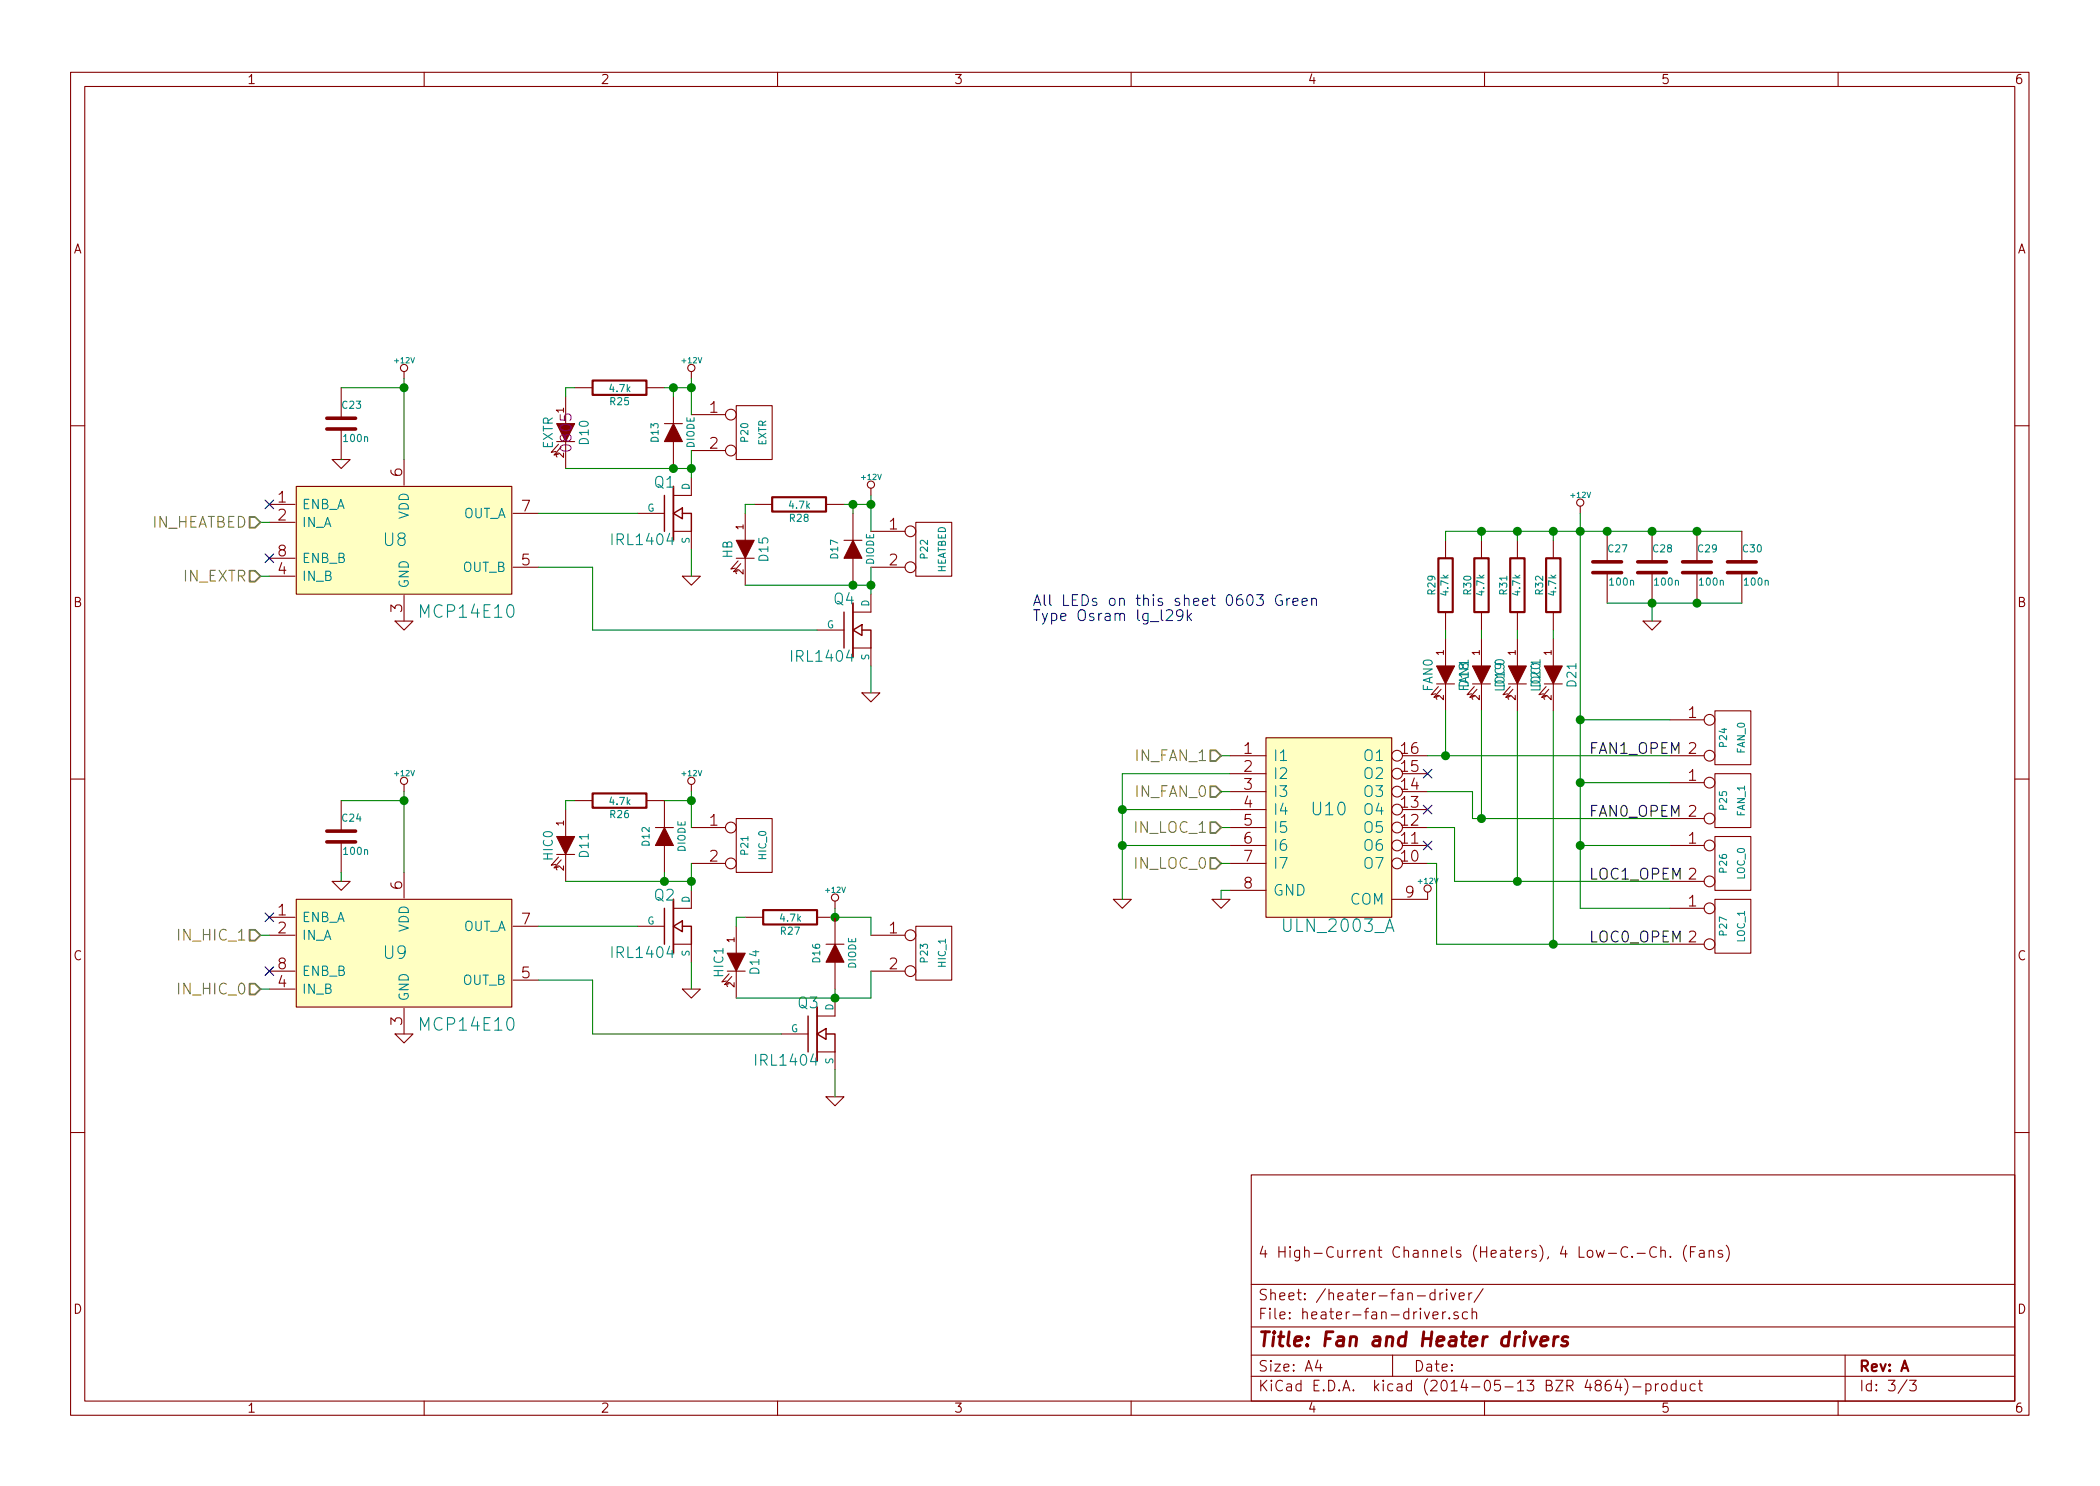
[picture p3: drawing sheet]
EESchema Schematic File Version 2
LIBS:power
LIBS:device
LIBS:transistors
LIBS:conn
LIBS:linear
LIBS:regul
LIBS:74xx
LIBS:cmos4000
LIBS:adc-dac
LIBS:memory
LIBS:xilinx
LIBS:special
LIBS:microcontrollers
LIBS:dsp
LIBS:microchip
LIBS:analog_switches
LIBS:motorola
LIBS:texas
LIBS:intel
LIBS:audio
LIBS:interface
LIBS:digital-audio
LIBS:philips
LIBS:display
LIBS:cypress
LIBS:siliconi
LIBS:opto
LIBS:atmel
LIBS:contrib
LIBS:valves
LIBS:3dprinter-special-parts
LIBS:dips-s
LIBS:mainboard-cache
EELAYER 24 0
EELAYER END
$Descr A4 11693 8268
encoding utf-8
Sheet 3 3
Title "Fan and Heater drivers"
Date ""
Rev "A"
Comp ""
Comment1 "4 High-Current Channels (Heaters), 4 Low-C.-Ch. (Fans)"
Comment2 ""
Comment3 ""
Comment4 ""
$EndDescr
$Comp
L MCP14E10 U8
U 1 1
P 2250 3000
F 0 "U8" H 2200 3000 70  0000 C CNN
F 1 "MCP14E10" H 2600 2600 70  0000 C CNN
F 2 "" H 2250 3000 60  0000 C CNN
F 3 "" H 2250 3000 60  0000 C CNN
	1    2250 3000
	1    0    0    -1  
$EndComp
NoConn ~ 1500 2800
NoConn ~ 1500 3100
$Comp
L +12V #PWR0106
U 1 1
P 2250 2100
F 0 "#PWR0106" H 2250 2050 20  0001 C CNN
F 1 "+12V" H 2250 2200 30  0000 C CNN
F 2 "" H 2250 2100 60  0000 C CNN
F 3 "" H 2250 2100 60  0000 C CNN
	1    2250 2100
	1    0    0    -1  
$EndComp
$Comp
L GND #PWR0107
U 1 1
P 2250 3450
F 0 "#PWR0107" H 2250 3450 30  0001 C CNN
F 1 "GND" H 2250 3380 30  0001 C CNN
F 2 "" H 2250 3450 60  0000 C CNN
F 3 "" H 2250 3450 60  0000 C CNN
	1    2250 3450
	1    0    0    -1  
$EndComp
$Comp
L MCP14E10 U9
U 1 1
P 2250 5300
F 0 "U9" H 2200 5300 70  0000 C CNN
F 1 "MCP14E10" H 2600 4900 70  0000 C CNN
F 2 "" H 2250 5300 60  0000 C CNN
F 3 "" H 2250 5300 60  0000 C CNN
	1    2250 5300
	1    0    0    -1  
$EndComp
NoConn ~ 1500 5100
NoConn ~ 1500 5400
$Comp
L +12V #PWR0108
U 1 1
P 2250 4400
F 0 "#PWR0108" H 2250 4350 20  0001 C CNN
F 1 "+12V" H 2250 4500 30  0000 C CNN
F 2 "" H 2250 4400 60  0000 C CNN
F 3 "" H 2250 4400 60  0000 C CNN
	1    2250 4400
	1    0    0    -1  
$EndComp
$Comp
L GND #PWR0109
U 1 1
P 2250 5750
F 0 "#PWR0109" H 2250 5750 30  0001 C CNN
F 1 "GND" H 2250 5680 30  0001 C CNN
F 2 "" H 2250 5750 60  0000 C CNN
F 3 "" H 2250 5750 60  0000 C CNN
	1    2250 5750
	1    0    0    -1  
$EndComp
Wire Wire Line
	1450 3200 1500 3200
Wire Wire Line
	1450 2900 1500 2900
Wire Wire Line
	1450 5200 1500 5200
Wire Wire Line
	1450 5500 1500 5500
$Comp
L CONN_2 P20
U 1 1
P 4200 2400
F 0 "P20" V 4150 2400 40  0000 C CNN
F 1 "EXTR" V 4250 2400 40  0000 C CNN
F 2 "" H 4200 2400 60  0000 C CNN
F 3 "" H 4200 2400 60  0000 C CNN
	1    4200 2400
	1    0    0    -1  
$EndComp
$Comp
L MOSFET_N Q1
U 1 1
P 3750 2850
F 0 "Q1" H 3760 3020 60  0000 R CNN
F 1 "IRL1404" H 3760 2700 60  0000 R CNN
F 2 "" H 3750 2850 60  0000 C CNN
F 3 "" H 3750 2850 60  0000 C CNN
	1    3750 2850
	1    0    0    -1  
$EndComp
$Comp
L GND #PWR0110
U 1 1
P 3850 3200
F 0 "#PWR0110" H 3850 3200 30  0001 C CNN
F 1 "GND" H 3850 3130 30  0001 C CNN
F 2 "" H 3850 3200 60  0000 C CNN
F 3 "" H 3850 3200 60  0000 C CNN
	1    3850 3200
	1    0    0    -1  
$EndComp
Wire Wire Line
	3850 3200 3850 3050
Wire Wire Line
	3850 2500 3850 2650
$Comp
L +12V #PWR0111
U 1 1
P 3850 2100
F 0 "#PWR0111" H 3850 2050 20  0001 C CNN
F 1 "+12V" H 3850 2200 30  0000 C CNN
F 2 "" H 3850 2100 60  0000 C CNN
F 3 "" H 3850 2100 60  0000 C CNN
	1    3850 2100
	1    0    0    -1  
$EndComp
Wire Wire Line
	3550 2850 3000 2850
$Comp
L CONN_2 P22
U 1 1
P 5200 3050
F 0 "P22" V 5150 3050 40  0000 C CNN
F 1 "HEATBED" V 5250 3050 40  0000 C CNN
F 2 "" H 5200 3050 60  0000 C CNN
F 3 "" H 5200 3050 60  0000 C CNN
	1    5200 3050
	1    0    0    -1  
$EndComp
$Comp
L MOSFET_N Q4
U 1 1
P 4750 3500
F 0 "Q4" H 4760 3670 60  0000 R CNN
F 1 "IRL1404" H 4760 3350 60  0000 R CNN
F 2 "" H 4750 3500 60  0000 C CNN
F 3 "" H 4750 3500 60  0000 C CNN
	1    4750 3500
	1    0    0    -1  
$EndComp
$Comp
L GND #PWR0112
U 1 1
P 4850 3850
F 0 "#PWR0112" H 4850 3850 30  0001 C CNN
F 1 "GND" H 4850 3780 30  0001 C CNN
F 2 "" H 4850 3850 60  0000 C CNN
F 3 "" H 4850 3850 60  0000 C CNN
	1    4850 3850
	1    0    0    -1  
$EndComp
Wire Wire Line
	4850 3850 4850 3700
Wire Wire Line
	4850 3150 4850 3300
$Comp
L +12V #PWR0113
U 1 1
P 4850 2750
F 0 "#PWR0113" H 4850 2700 20  0001 C CNN
F 1 "+12V" H 4850 2850 30  0000 C CNN
F 2 "" H 4850 2750 60  0000 C CNN
F 3 "" H 4850 2750 60  0000 C CNN
	1    4850 2750
	1    0    0    -1  
$EndComp
Wire Wire Line
	4850 2750 4850 2950
Wire Wire Line
	3300 3150 3300 3500
Wire Wire Line
	3300 3150 3000 3150
$Comp
L CONN_2 P21
U 1 1
P 4200 4700
F 0 "P21" V 4150 4700 40  0000 C CNN
F 1 "HIC_0" V 4250 4700 40  0000 C CNN
F 2 "" H 4200 4700 60  0000 C CNN
F 3 "" H 4200 4700 60  0000 C CNN
	1    4200 4700
	1    0    0    -1  
$EndComp
$Comp
L MOSFET_N Q2
U 1 1
P 3750 5150
F 0 "Q2" H 3760 5320 60  0000 R CNN
F 1 "IRL1404" H 3760 5000 60  0000 R CNN
F 2 "" H 3750 5150 60  0000 C CNN
F 3 "" H 3750 5150 60  0000 C CNN
	1    3750 5150
	1    0    0    -1  
$EndComp
$Comp
L GND #PWR0114
U 1 1
P 3850 5500
F 0 "#PWR0114" H 3850 5500 30  0001 C CNN
F 1 "GND" H 3850 5430 30  0001 C CNN
F 2 "" H 3850 5500 60  0000 C CNN
F 3 "" H 3850 5500 60  0000 C CNN
	1    3850 5500
	1    0    0    -1  
$EndComp
Wire Wire Line
	3850 5500 3850 5350
Wire Wire Line
	3850 4800 3850 4950
$Comp
L +12V #PWR0115
U 1 1
P 3850 4400
F 0 "#PWR0115" H 3850 4350 20  0001 C CNN
F 1 "+12V" H 3850 4500 30  0000 C CNN
F 2 "" H 3850 4400 60  0000 C CNN
F 3 "" H 3850 4400 60  0000 C CNN
	1    3850 4400
	1    0    0    -1  
$EndComp
Wire Wire Line
	3850 4400 3850 4600
Wire Wire Line
	3550 5150 3000 5150
$Comp
L CONN_2 P23
U 1 1
P 5200 5300
F 0 "P23" V 5150 5300 40  0000 C CNN
F 1 "HIC_1" V 5250 5300 40  0000 C CNN
F 2 "" H 5200 5300 60  0000 C CNN
F 3 "" H 5200 5300 60  0000 C CNN
	1    5200 5300
	1    0    0    -1  
$EndComp
$Comp
L MOSFET_N Q3
U 1 1
P 4550 5750
F 0 "Q3" H 4560 5920 60  0000 R CNN
F 1 "IRL1404" H 4560 5600 60  0000 R CNN
F 2 "" H 4550 5750 60  0000 C CNN
F 3 "" H 4550 5750 60  0000 C CNN
	1    4550 5750
	1    0    0    -1  
$EndComp
$Comp
L GND #PWR0116
U 1 1
P 4650 6100
F 0 "#PWR0116" H 4650 6100 30  0001 C CNN
F 1 "GND" H 4650 6030 30  0001 C CNN
F 2 "" H 4650 6100 60  0000 C CNN
F 3 "" H 4650 6100 60  0000 C CNN
	1    4650 6100
	1    0    0    -1  
$EndComp
Wire Wire Line
	4650 6100 4650 5950
$Comp
L +12V #PWR0117
U 1 1
P 4650 5050
F 0 "#PWR0117" H 4650 5000 20  0001 C CNN
F 1 "+12V" H 4650 5150 30  0000 C CNN
F 2 "" H 4650 5050 60  0000 C CNN
F 3 "" H 4650 5050 60  0000 C CNN
	1    4650 5050
	1    0    0    -1  
$EndComp
Wire Wire Line
	3300 5750 4350 5750
Wire Wire Line
	3300 5750 3300 5450
Wire Wire Line
	3300 5450 3000 5450
$Comp
L ULN_2003_A U10
U 1 1
P 7400 4600
F 0 "U10" H 7400 4700 70  0000 C CNN
F 1 "ULN_2003_A" H 7450 4050 70  0000 C CNN
F 2 "" H 7400 4600 60  0000 C CNN
F 3 "" H 7400 4600 60  0000 C CNN
	1    7400 4600
	1    0    0    -1  
$EndComp
$Comp
L GND #PWR0118
U 1 1
P 6800 5000
F 0 "#PWR0118" H 6800 5000 30  0001 C CNN
F 1 "GND" H 6800 4930 30  0001 C CNN
F 2 "" H 6800 5000 60  0000 C CNN
F 3 "" H 6800 5000 60  0000 C CNN
	1    6800 5000
	1    0    0    -1  
$EndComp
Wire Wire Line
	6800 5000 6800 4950
Wire Wire Line
	6800 4950 6850 4950
$Comp
L +12V #PWR0119
U 1 1
P 7950 5000
F 0 "#PWR0119" H 7950 4950 20  0001 C CNN
F 1 "+12V" H 7950 5100 30  0000 C CNN
F 2 "" H 7950 5000 60  0000 C CNN
F 3 "" H 7950 5000 60  0000 C CNN
	1    7950 5000
	1    0    0    -1  
$EndComp
Text HLabel 6800 4400 0    60   Input ~ 0
IN_FAN_0
Wire Wire Line
	6800 4200 6850 4200
Text HLabel 6800 4200 0    60   Input ~ 0
IN_FAN_1
Wire Wire Line
	6850 4400 6800 4400
Text HLabel 6800 4800 0    60   Input ~ 0
IN_LOC_0
Wire Wire Line
	6800 4600 6850 4600
NoConn ~ 7950 4300
NoConn ~ 7950 4500
NoConn ~ 7950 4700
Text HLabel 6800 4600 0    60   Input ~ 0
IN_LOC_1
Wire Wire Line
	6800 4800 6850 4800
$Comp
L GND #PWR0120
U 1 1
P 6250 5000
F 0 "#PWR0120" H 6250 5000 30  0001 C CNN
F 1 "GND" H 6250 4930 30  0001 C CNN
F 2 "" H 6250 5000 60  0000 C CNN
F 3 "" H 6250 5000 60  0000 C CNN
	1    6250 5000
	1    0    0    -1  
$EndComp
Wire Wire Line
	6250 4300 6250 5000
Wire Wire Line
	6250 4300 6850 4300
Wire Wire Line
	6850 4500 6250 4500
Connection ~ 6250 4500
Wire Wire Line
	6850 4700 6250 4700
Connection ~ 6250 4700
$Comp
L CONN_2 P24
U 1 1
P 9650 4100
F 0 "P24" V 9600 4100 40  0000 C CNN
F 1 "FAN_0" V 9700 4100 40  0000 C CNN
F 2 "" H 9650 4100 60  0000 C CNN
F 3 "" H 9650 4100 60  0000 C CNN
	1    9650 4100
	1    0    0    -1  
$EndComp
$Comp
L CONN_2 P25
U 1 1
P 9650 4450
F 0 "P25" V 9600 4450 40  0000 C CNN
F 1 "FAN_1" V 9700 4450 40  0000 C CNN
F 2 "" H 9650 4450 60  0000 C CNN
F 3 "" H 9650 4450 60  0000 C CNN
	1    9650 4450
	1    0    0    -1  
$EndComp
$Comp
L CONN_2 P26
U 1 1
P 9650 4800
F 0 "P26" V 9600 4800 40  0000 C CNN
F 1 "LOC_0" V 9700 4800 40  0000 C CNN
F 2 "" H 9650 4800 60  0000 C CNN
F 3 "" H 9650 4800 60  0000 C CNN
	1    9650 4800
	1    0    0    -1  
$EndComp
$Comp
L CONN_2 P27
U 1 1
P 9650 5150
F 0 "P27" V 9600 5150 40  0000 C CNN
F 1 "LOC_1" V 9700 5150 40  0000 C CNN
F 2 "" H 9650 5150 60  0000 C CNN
F 3 "" H 9650 5150 60  0000 C CNN
	1    9650 5150
	1    0    0    -1  
$EndComp
$Comp
L +12V #PWR0121
U 1 1
P 8800 2850
F 0 "#PWR0121" H 8800 2800 20  0001 C CNN
F 1 "+12V" H 8800 2950 30  0000 C CNN
F 2 "" H 8800 2850 60  0000 C CNN
F 3 "" H 8800 2850 60  0000 C CNN
	1    8800 2850
	1    0    0    -1  
$EndComp
Wire Wire Line
	8800 4000 9300 4000
Wire Wire Line
	8800 4350 9300 4350
Connection ~ 8800 4000
Wire Wire Line
	8800 4700 9300 4700
Connection ~ 8800 4350
Wire Wire Line
	8800 5050 9300 5050
Connection ~ 8800 4700
Wire Wire Line
	7950 4200 9300 4200
Wire Wire Line
	8200 4550 9300 4550
Wire Wire Line
	8200 4550 8200 4400
Wire Wire Line
	8200 4400 7950 4400
Wire Wire Line
	8100 4900 9300 4900
Wire Wire Line
	8000 5250 9300 5250
Wire Wire Line
	8000 5250 8000 4800
Wire Wire Line
	8000 4800 7950 4800
Text HLabel 1450 3200 0    60   Input ~ 0
IN_EXTR
Text HLabel 1450 2900 0    60   Input ~ 0
IN_HEATBED
Text HLabel 1450 5500 0    60   Input ~ 0
IN_HIC_0
Text HLabel 1450 5200 0    60   Input ~ 0
IN_HIC_1
$Comp
L LED D10
U 1 1
P 3150 2400
F 0 "D10" H 3150 2500 50  0000 C CNN
F 1 "EXTR" H 3150 2300 50  0000 C CNN
F 2 "0805" H 3150 2400 60  0000 C CNN
F 3 "" H 3150 2400 60  0000 C CNN
F 4 "lg_l29k" H 3150 2400 60  0001 C CNN "Model"
F 5 "Green" H 3150 2400 60  0001 C CNN "Color"
	1    3150 2400
	0    1    1    0   
$EndComp
$Comp
L R R25
U 1 1
P 3450 2150
F 0 "R25" V 3530 2150 40  0000 C CNN
F 1 "4.7k" V 3457 2151 40  0000 C CNN
F 2 "" V 3380 2150 30  0000 C CNN
F 3 "" H 3450 2150 30  0000 C CNN
	1    3450 2150
	0    1    1    0   
$EndComp
Wire Wire Line
	3200 2150 3150 2150
Wire Wire Line
	3150 2150 3150 2200
Wire Wire Line
	3150 2600 3850 2600
Connection ~ 3850 2600
$Comp
L LED D15
U 1 1
P 4150 3050
F 0 "D15" H 4150 3150 50  0000 C CNN
F 1 "HB" H 4150 2950 50  0000 C CNN
F 2 "" H 4150 3050 60  0000 C CNN
F 3 "" H 4150 3050 60  0000 C CNN
F 4 "Green" H 4150 3050 60  0001 C CNN "Color"
	1    4150 3050
	0    1    1    0   
$EndComp
$Comp
L R R28
U 1 1
P 4450 2800
F 0 "R28" V 4530 2800 40  0000 C CNN
F 1 "4.7k" V 4457 2801 40  0000 C CNN
F 2 "" V 4380 2800 30  0000 C CNN
F 3 "" H 4450 2800 30  0000 C CNN
	1    4450 2800
	0    1    1    0   
$EndComp
Wire Wire Line
	4200 2800 4150 2800
Wire Wire Line
	4150 2800 4150 2850
Wire Wire Line
	4150 3250 4850 3250
Connection ~ 4850 2800
Wire Wire Line
	3300 3500 4550 3500
$Comp
L LED D11
U 1 1
P 3150 4700
F 0 "D11" H 3150 4800 50  0000 C CNN
F 1 "HIC0" H 3150 4600 50  0000 C CNN
F 2 "" H 3150 4700 60  0000 C CNN
F 3 "" H 3150 4700 60  0000 C CNN
F 4 "Green" H 3150 4700 60  0001 C CNN "Color"
	1    3150 4700
	0    1    1    0   
$EndComp
$Comp
L R R26
U 1 1
P 3450 4450
F 0 "R26" V 3530 4450 40  0000 C CNN
F 1 "4.7k" V 3457 4451 40  0000 C CNN
F 2 "" V 3380 4450 30  0000 C CNN
F 3 "" H 3450 4450 30  0000 C CNN
	1    3450 4450
	0    1    1    0   
$EndComp
Wire Wire Line
	3200 4450 3150 4450
Wire Wire Line
	3150 4450 3150 4500
Wire Wire Line
	3150 4900 3850 4900
Connection ~ 3850 4450
$Comp
L LED D14
U 1 1
P 4100 5350
F 0 "D14" H 4100 5450 50  0000 C CNN
F 1 "HIC1" H 4100 5250 50  0000 C CNN
F 2 "" H 4100 5350 60  0000 C CNN
F 3 "" H 4100 5350 60  0000 C CNN
F 4 "Green" H 4100 5350 60  0001 C CNN "Color"
	1    4100 5350
	0    1    1    0   
$EndComp
$Comp
L R R27
U 1 1
P 4400 5100
F 0 "R27" V 4480 5100 40  0000 C CNN
F 1 "4.7k" V 4407 5101 40  0000 C CNN
F 2 "" V 4330 5100 30  0000 C CNN
F 3 "" H 4400 5100 30  0000 C CNN
	1    4400 5100
	0    1    1    0   
$EndComp
Wire Wire Line
	4150 5100 4100 5100
Wire Wire Line
	4100 5100 4100 5150
Wire Wire Line
	4100 5550 4850 5550
Connection ~ 4650 5100
Connection ~ 3850 2150
$Comp
L LED D21
U 1 1
P 8650 3750
F 0 "D21" H 8650 3850 50  0000 C CNN
F 1 "LOC1" H 8650 3650 50  0000 C CNN
F 2 "" H 8650 3750 60  0000 C CNN
F 3 "" H 8650 3750 60  0000 C CNN
F 4 "Green" H 8650 3750 60  0001 C CNN "Color"
	1    8650 3750
	0    1    1    0   
$EndComp
$Comp
L LED D20
U 1 1
P 8450 3750
F 0 "D20" H 8450 3850 50  0000 C CNN
F 1 "LOC0" H 8450 3650 50  0000 C CNN
F 2 "" H 8450 3750 60  0000 C CNN
F 3 "" H 8450 3750 60  0000 C CNN
F 4 "Green" H 8450 3750 60  0001 C CNN "Color"
	1    8450 3750
	0    1    1    0   
$EndComp
$Comp
L LED D19
U 1 1
P 8250 3750
F 0 "D19" H 8250 3850 50  0000 C CNN
F 1 "FAN1" H 8250 3650 50  0000 C CNN
F 2 "" H 8250 3750 60  0000 C CNN
F 3 "" H 8250 3750 60  0000 C CNN
F 4 "Green" H 8250 3750 60  0001 C CNN "Color"
	1    8250 3750
	0    1    1    0   
$EndComp
$Comp
L LED D18
U 1 1
P 8050 3750
F 0 "D18" H 8050 3850 50  0000 C CNN
F 1 "FAN0" H 8050 3650 50  0000 C CNN
F 2 "" H 8050 3750 60  0000 C CNN
F 3 "" H 8050 3750 60  0000 C CNN
F 4 "Green" H 8050 3750 60  0001 C CNN "Color"
	1    8050 3750
	0    1    1    0   
$EndComp
Connection ~ 8800 2950
Connection ~ 8650 2950
Connection ~ 8450 2950
Connection ~ 8250 2950
$Comp
L R R29
U 1 1
P 8050 3250
F 0 "R29" V 8130 3250 40  0000 C CNN
F 1 "4.7k" V 8057 3251 40  0000 C CNN
F 2 "" V 7980 3250 30  0000 C CNN
F 3 "" H 8050 3250 30  0000 C CNN
	1    8050 3250
	-1   0    0    1   
$EndComp
Wire Wire Line
	8800 2850 8800 5050
$Comp
L R R30
U 1 1
P 8250 3250
F 0 "R30" V 8330 3250 40  0000 C CNN
F 1 "4.7k" V 8257 3251 40  0000 C CNN
F 2 "" V 8180 3250 30  0000 C CNN
F 3 "" H 8250 3250 30  0000 C CNN
	1    8250 3250
	-1   0    0    1   
$EndComp
$Comp
L R R31
U 1 1
P 8450 3250
F 0 "R31" V 8530 3250 40  0000 C CNN
F 1 "4.7k" V 8457 3251 40  0000 C CNN
F 2 "" V 8380 3250 30  0000 C CNN
F 3 "" H 8450 3250 30  0000 C CNN
	1    8450 3250
	-1   0    0    1   
$EndComp
$Comp
L R R32
U 1 1
P 8650 3250
F 0 "R32" V 8730 3250 40  0000 C CNN
F 1 "4.7k" V 8657 3251 40  0000 C CNN
F 2 "" V 8580 3250 30  0000 C CNN
F 3 "" H 8650 3250 30  0000 C CNN
	1    8650 3250
	-1   0    0    1   
$EndComp
Wire Wire Line
	8050 2950 8050 3000
Wire Wire Line
	8250 2950 8250 3000
Wire Wire Line
	8450 2950 8450 3000
Wire Wire Line
	8650 2950 8650 3000
Wire Wire Line
	8050 3500 8050 3550
Wire Wire Line
	8250 3500 8250 3550
Wire Wire Line
	8450 3500 8450 3550
Wire Wire Line
	8650 3500 8650 3550
Wire Wire Line
	8050 2950 9700 2950
Wire Wire Line
	8050 3950 8050 4200
Connection ~ 8050 4200
Wire Wire Line
	8250 3950 8250 4550
Connection ~ 8250 4550
Wire Wire Line
	8450 3950 8450 4900
Connection ~ 8450 4900
Wire Wire Line
	8650 3950 8650 5250
Connection ~ 8650 5250
Wire Wire Line
	8100 4900 8100 4600
Wire Wire Line
	8100 4600 7950 4600
Text Notes 5750 3450 0    60   ~ 0
All LEDs on this sheet 0603 Green\nType Osram lg_l29k\n
$Comp
L DIODE D12
U 1 1
P 3700 4650
F 0 "D12" H 3700 4750 40  0000 C CNN
F 1 "DIODE" H 3700 4550 40  0000 C CNN
F 2 "" H 3700 4650 60  0000 C CNN
F 3 "" H 3700 4650 60  0000 C CNN
	1    3700 4650
	0    -1   -1   0   
$EndComp
Wire Wire Line
	3700 4900 3700 4850
$Comp
L DIODE D13
U 1 1
P 3750 2400
F 0 "D13" H 3750 2500 40  0000 C CNN
F 1 "DIODE" H 3750 2300 40  0000 C CNN
F 2 "" H 3750 2400 60  0000 C CNN
F 3 "" H 3750 2400 60  0000 C CNN
	1    3750 2400
	0    -1   -1   0   
$EndComp
Wire Wire Line
	3700 2150 3850 2150
Wire Wire Line
	3750 2200 3750 2150
Connection ~ 3750 2150
Connection ~ 3750 2600
Wire Wire Line
	3850 2100 3850 2300
$Comp
L DIODE D17
U 1 1
P 4750 3050
F 0 "D17" H 4750 3150 40  0000 C CNN
F 1 "DIODE" H 4750 2950 40  0000 C CNN
F 2 "" H 4750 3050 60  0000 C CNN
F 3 "" H 4750 3050 60  0000 C CNN
	1    4750 3050
	0    -1   -1   0   
$EndComp
Wire Wire Line
	4700 2800 4850 2800
Wire Wire Line
	4750 2850 4750 2800
Connection ~ 4750 2800
Connection ~ 4850 3250
Connection ~ 4750 3250
Wire Wire Line
	3700 4450 3850 4450
Connection ~ 3850 4900
Connection ~ 3700 4900
$Comp
L DIODE D16
U 1 1
P 4650 5300
F 0 "D16" H 4650 5400 40  0000 C CNN
F 1 "DIODE" H 4650 5200 40  0000 C CNN
F 2 "" H 4650 5300 60  0000 C CNN
F 3 "" H 4650 5300 60  0000 C CNN
	1    4650 5300
	0    -1   -1   0   
$EndComp
Wire Wire Line
	4650 5500 4650 5550
Wire Wire Line
	4650 5100 4850 5100
Connection ~ 4650 5550
Wire Wire Line
	4650 5100 4650 5050
Wire Wire Line
	4850 5100 4850 5200
Wire Wire Line
	4850 5550 4850 5400
$Comp
L C C24
U 1 1
P 1900 4650
F 0 "C24" H 1900 4750 40  0000 L CNN
F 1 "100n" H 1906 4565 40  0000 L CNN
F 2 "~" H 1938 4500 30  0000 C CNN
F 3 "~" H 1900 4650 60  0000 C CNN
	1    1900 4650
	1    0    0    -1  
$EndComp
Wire Wire Line
	1900 4450 2250 4450
$Comp
L GND #PWR0122
U 1 1
P 1900 4900
F 0 "#PWR0122" H 1900 4900 30  0001 C CNN
F 1 "GND" H 1900 4830 30  0001 C CNN
F 2 "" H 1900 4900 60  0000 C CNN
F 3 "" H 1900 4900 60  0000 C CNN
	1    1900 4900
	1    0    0    -1  
$EndComp
Wire Wire Line
	1900 4900 1900 4850
Wire Wire Line
	2250 4400 2250 4850
Connection ~ 2250 4450
$Comp
L C C23
U 1 1
P 1900 2350
F 0 "C23" H 1900 2450 40  0000 L CNN
F 1 "100n" H 1906 2265 40  0000 L CNN
F 2 "~" H 1938 2200 30  0000 C CNN
F 3 "~" H 1900 2350 60  0000 C CNN
	1    1900 2350
	1    0    0    -1  
$EndComp
Wire Wire Line
	1900 2150 2250 2150
Connection ~ 2250 2150
Wire Wire Line
	2250 2100 2250 2550
$Comp
L GND #PWR0123
U 1 1
P 1900 2550
F 0 "#PWR0123" H 1900 2550 30  0001 C CNN
F 1 "GND" H 1900 2480 30  0001 C CNN
F 2 "" H 1900 2550 60  0000 C CNN
F 3 "" H 1900 2550 60  0000 C CNN
	1    1900 2550
	1    0    0    -1  
$EndComp
Wire Wire Line
	1900 2550 1900 2550
Text Label 8850 4200 0    60   ~ 0
FAN1_OPEM
Text Label 8850 4550 0    60   ~ 0
FAN0_OPEM
Text Label 8850 4900 0    60   ~ 0
LOC1_OPEM
Text Label 8850 5250 0    60   ~ 0
LOC0_OPEM
$Comp
L C C27
U 1 1
P 8950 3150
F 0 "C27" H 8950 3250 40  0000 L CNN
F 1 "100n" H 8956 3065 40  0000 L CNN
F 2 "~" H 8988 3000 30  0000 C CNN
F 3 "~" H 8950 3150 60  0000 C CNN
	1    8950 3150
	1    0    0    -1  
$EndComp
$Comp
L C C28
U 1 1
P 9200 3150
F 0 "C28" H 9200 3250 40  0000 L CNN
F 1 "100n" H 9206 3065 40  0000 L CNN
F 2 "~" H 9238 3000 30  0000 C CNN
F 3 "~" H 9200 3150 60  0000 C CNN
	1    9200 3150
	1    0    0    -1  
$EndComp
$Comp
L C C29
U 1 1
P 9450 3150
F 0 "C29" H 9450 3250 40  0000 L CNN
F 1 "100n" H 9456 3065 40  0000 L CNN
F 2 "~" H 9488 3000 30  0000 C CNN
F 3 "~" H 9450 3150 60  0000 C CNN
	1    9450 3150
	1    0    0    -1  
$EndComp
$Comp
L C C30
U 1 1
P 9700 3150
F 0 "C30" H 9700 3250 40  0000 L CNN
F 1 "100n" H 9706 3065 40  0000 L CNN
F 2 "~" H 9738 3000 30  0000 C CNN
F 3 "~" H 9700 3150 60  0000 C CNN
	1    9700 3150
	1    0    0    -1  
$EndComp
$Comp
L GND #PWR0124
U 1 1
P 9200 3450
F 0 "#PWR0124" H 9200 3450 30  0001 C CNN
F 1 "GND" H 9200 3380 30  0001 C CNN
F 2 "" H 9200 3450 60  0000 C CNN
F 3 "" H 9200 3450 60  0000 C CNN
	1    9200 3450
	1    0    0    -1  
$EndComp
Wire Wire Line
	8950 3350 9700 3350
Connection ~ 9450 3350
Connection ~ 9200 3350
Connection ~ 8950 2950
Connection ~ 9200 2950
Connection ~ 9450 2950
Wire Wire Line
	9200 3350 9200 3450
$EndSCHEMATC
